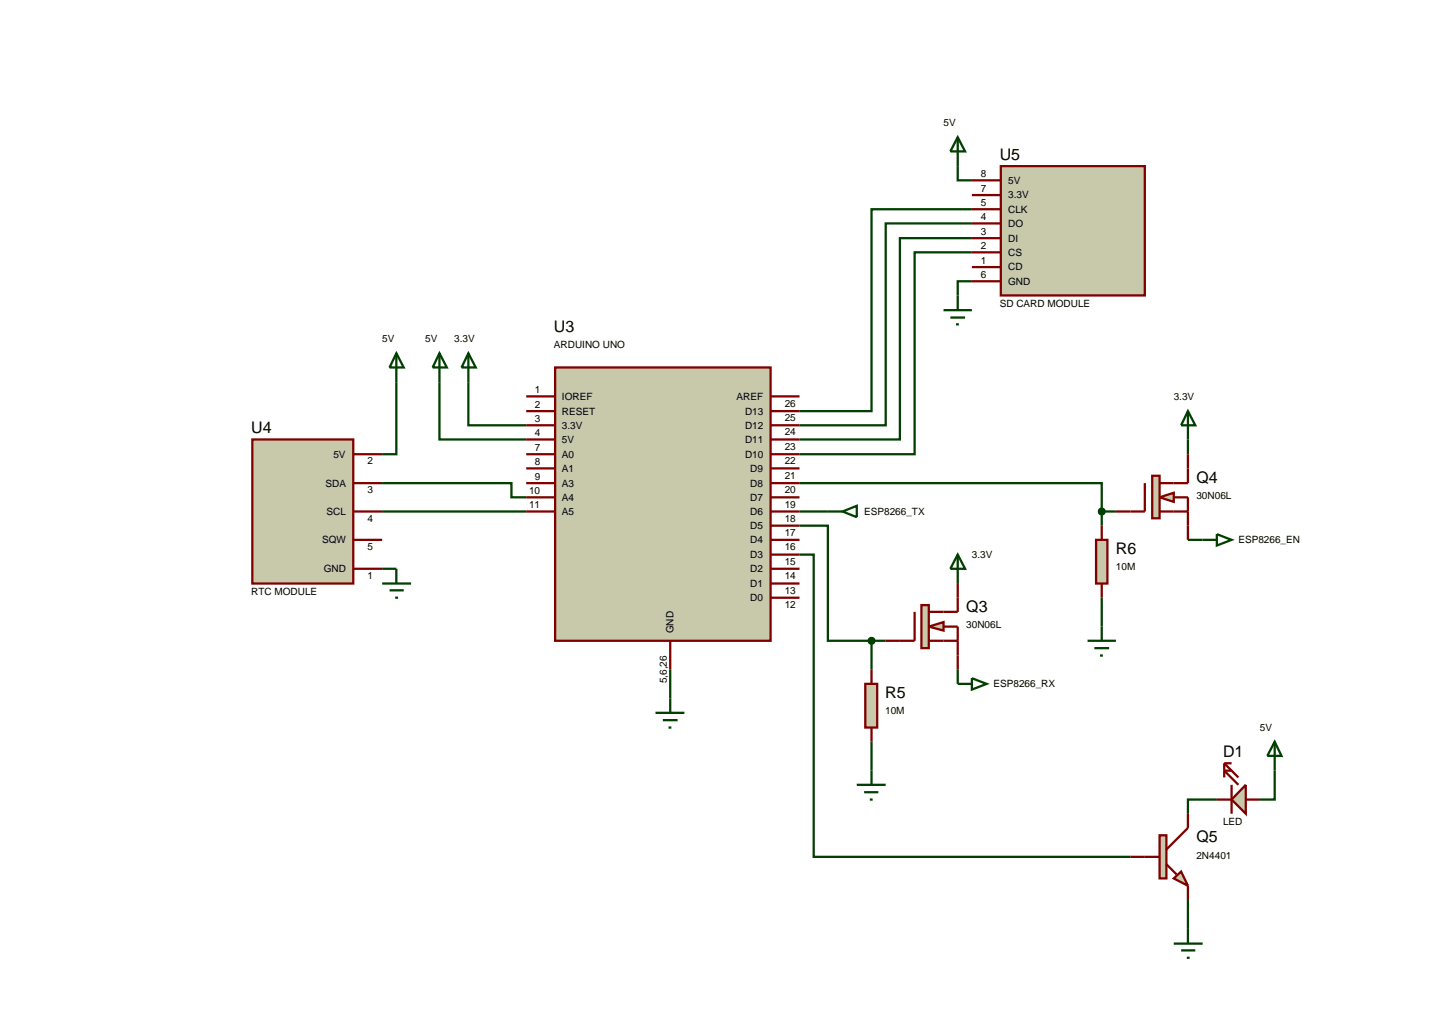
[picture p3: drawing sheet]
<svg xmlns="http://www.w3.org/2000/svg" width="257mm" height="180mm" viewBox="0 0 257 180" stroke-linecap="round" stroke-linejoin="round" font-family="sans-serif">
<g fill="none" stroke="#004000" stroke-width=".4">
<path d="M168.9 29.3v2.5h2.5M171.4 39.4h-15.2v35.6h-15.2M171.4 36.9h-17.7v35.6h-12.7M171.4 42h-12.7v35.5h-17.7M171.4 44.5h-10.1v35.6h-20.3M171.4 49.6h-2.5v2.5M69.9 67.4v12.7h-2.5M77.5 67.4v10.1h15.3M82.6 67.4v7.6h10.2M209.5 77.5v2.6M67.4 85.2h22.8v2.5h2.6M67.4 90.2h25.4"/>
<path d="M141 92.7h5v20.3h7.7M141 85.2h53.3v5M141 97.8h2.5v53.3h55.9M141 90.2h5M194.3 90.2v2.5M194.3 90.2h2.5M209.5 95.2h2.6M67.4 100.3h2.5M118.2 118.1v5.1M153.7 113v5.1M153.7 113h2.5M168.9 118.1v2.5"/>
<path d="M194.3 105.4v5.1M153.7 130.8v5.1M224.8 135.9v5.1h-2.6M209.5 158.7v5.1M214.6 141h-5.1v2.5"/>
</g>
<path d="M97.9 64.8h38v48.2h-38z" fill="#c8c8aa" stroke="#800000" stroke-width=".4"/>
<g fill="none" stroke="#800000" stroke-width=".4">
<path d="M92.8 69.9h5.1M92.8 75h5.1M92.8 72.5h5.1M92.8 77.5h5.1M135.9 69.9h5.1M135.9 75h5.1M135.9 72.5h5.1M135.9 77.5h5.1M92.8 80.1h5.1M92.8 82.6h5.1M92.8 85.2h5.1M92.8 87.7h5.1"/>
<path d="M92.8 90.2h5.1M135.9 80.1h5.1M135.9 82.6h5.1M135.9 85.2h5.1M135.9 87.7h5.1M135.9 90.2h5.1M135.9 97.8h5.1M135.9 95.2h5.1M135.9 92.7h5.1M118.2 113v5.1M135.9 105.4h5.1M135.9 102.9h5.1"/>
<path d="M135.9 100.3h5.1"/>
</g>
<g fill="#c8c8aa" stroke="#800000" stroke-width=".4">
<path d="M163.8 110.5l2.6-.8v1.5z"/>
<path d="M162.5 106.7h1.3v7.6h-1.3z"/>
</g>
<path d="M161.3 107.9v5.1h-5.1M163.8 113h5.1M166.4 110.5h2.5v7.6M168.9 102.9v5h-5.1" fill="none" stroke="#800000" stroke-width=".4"/>
<path d="M152.6 120.6h2.1v7.7h-2.1z" fill="#c8c8aa" stroke="#800000" stroke-width=".4"/>
<path d="M153.7 118.1v2.5M153.7 128.3v2.5" fill="none" stroke="#800000" stroke-width=".4"/>
<path d="M151.1 138.4h5.1M152.4 139.7h2.5M153.7 135.9v2.5M153.4 141h.5" fill="none" stroke="#004000" stroke-width=".4"/>
<g fill="#c8c8aa" stroke="#800000" stroke-width=".4">
<path d="M204.5 87.7l2.5-.8v1.6z"/>
<path d="M203.2 83.9h1.3v7.5h-1.3z"/>
</g>
<path d="M201.9 85.2v5h-5.1M204.5 90.2h5M207 87.7h2.5v7.5M209.5 80.1v5.1h-5" fill="none" stroke="#800000" stroke-width=".4"/>
<path d="M191.8 113h5M193 114.3h2.6M194 115.6h.5M194.3 110.5v2.5" fill="none" stroke="#004000" stroke-width=".4"/>
<path d="M193.3 95.2h2v7.7h-2z" fill="#c8c8aa" stroke="#800000" stroke-width=".4"/>
<path d="M194.3 92.7v2.5M194.3 102.9v2.5" fill="none" stroke="#800000" stroke-width=".4"/>
<g fill="none" stroke="#004000" stroke-width=".4">
<path d="M77.5 62.3l1.3 2.5h-2.5zM77.5 62.3v5.1M82.6 62.3l1.3 2.5h-2.5zM82.6 62.3v5.1M209.5 72.5l1.3 2.5h-2.5zM209.5 72.5v5M146 90.2h2.6M148.6 90.2l2.5-1v2zM168.9 97.8l1.3 2.5h-2.6zM168.9 97.8v5.1M212.1 95.2h2.5M214.6 94.2l2.6 1-2.6 1z"/>
<path d="M171.4 119.6l2.6 1-2.6 1zM168.9 120.6h2.5"/>
</g>
<path d="M153.3 112.7l.4-.2-.5 .5zM153.7 112.5l.4 .2 .1 .3zM154.2 113l-.2 .4-.3 .1zM153.2 113l.5 .5-.3-.1z" fill="#004000" stroke="#004000" stroke-width=".4"/>
<path d="M153.7 112.5l.5 .5-.5 .5-.5-.5z" fill="#004000"/>
<path d="M69.9 62.3l1.3 2.5h-2.5zM69.9 62.3v5.1M67.4 102.9h5.1M68.7 104.1h2.5M69.7 105.4h.5M69.9 100.3v2.6M115.6 125.7h5.1M116.9 127h2.6M117.9 128.3h.5M118.2 123.2v2.5" fill="none" stroke="#004000" stroke-width=".4"/>
<path d="M44.5 77.5h17.8v25.4h-17.8z" fill="#c8c8aa" stroke="#800000" stroke-width=".4"/>
<path d="M62.3 90.2h5.1M62.3 85.2h5.1M62.3 80.1h5.1M62.3 95.2h5.1M62.3 100.3h5.1" fill="none" stroke="#800000" stroke-width=".4"/>
<path d="M176.5 29.3h25.4v22.8h-25.4z" fill="#c8c8aa" stroke="#800000" stroke-width=".4"/>
<path d="M171.4 31.8h5.1M171.4 34.4h5.1M171.4 39.4h5.1M171.4 36.9h5.1M171.4 42h5.1M171.4 44.5h5.1M171.4 47.1h5.1M171.4 49.6h5.1" fill="none" stroke="#800000" stroke-width=".4"/>
<path d="M168.9 24.2l1.3 2.5h-2.6zM168.9 24.2v5.1M166.4 54.7h5M167.6 56h2.6M168.6 57.2h.5M168.9 52.1v2.6" fill="none" stroke="#004000" stroke-width=".4"/>
<path d="M193.9 89.9l.4-.2-.5 .5zM194.3 89.7l.4 .2 .1 .3zM194.3 90.7l.5-.5-.2 .4zM193.8 90.2l.5 .5-.3-.1z" fill="#004000" stroke="#004000" stroke-width=".4"/>
<path d="M193.8 90.2l.5-.5 .5 .5-.5 .5z" fill="#004000"/>
<path d="M219.7 138.4v5.1l-2.5-2.5z" fill="#c8c8aa" stroke="#800000" stroke-width=".4"/>
<path d="M215.9 134.6l2.5 2.5M215.9 134.6h1.3M215.9 134.6v2.5M217.2 138.4v5.1M217.2 135.9h-1.3l2.5 2.5M214.6 141h2.6M219.7 141h2.5" fill="none" stroke="#800000" stroke-width=".4"/>
<g fill="#c8c8aa" stroke="#800000" stroke-width=".4">
<path d="M207 154.9l1.3-1.2 1.2 2.5z"/>
<path d="M204.5 147.3h1.2v7.6h-1.2z"/>
</g>
<path d="M199.4 151.1h5.1M205.7 152.4l1.8 1.8M209.5 143.5v2.5l-3.8 3.8M209.5 156.2v2.5" fill="none" stroke="#800000" stroke-width=".4"/>
<path d="M224.8 130.8l1.2 2.5h-2.5zM224.8 130.8v5.1M207 166.4h5.1M208.3 167.6h2.5M209.3 168.9h.5M209.5 163.8v2.6" fill="none" stroke="#004000" stroke-width=".4"/>
<g font-size="2.8">
<text x="176.3" y="28.2">U5</text>
<text x="97.7" y="58.6">U3</text>
<text x="44.3" y="76.4">U4</text>
<text x="211" y="85.2">Q4</text>
<text x="196.8" y="97.8">R6</text>
<text x="170.4" y="108">Q3</text>
<text x="156.1" y="123.2">R5</text>
<text x="215.7" y="133.5">D1</text>
<text x="211" y="148.6">Q5</text>
</g>
<g font-size="1.8">
<text x="166.4" y="22.3">5V</text>
<text x="173" y="31.2">8</text>
<text x="173" y="33.8">7</text>
<text x="177.8" y="32.4">5V</text>
<text x="177.8" y="35">3.3V</text>
<text x="173" y="38.8">4</text>
<text x="173" y="36.3">5</text>
<text x="173" y="41.4">3</text>
<text x="177.8" y="40">DO</text>
<text x="177.8" y="37.5">CLK</text>
<text x="173" y="43.9">2</text>
<text x="173" y="46.5">1</text>
<text x="177.8" y="42.6">DI</text>
<text x="177.8" y="45.1">CS</text>
<text x="177.8" y="47.7">CD</text>
<text x="173" y="49">6</text>
<text x="177.8" y="50.2">GND</text>
<text x="176.3" y="54.2">SD CARD MODULE</text>
<text x="67.4" y="60.4">5V</text>
<text x="75" y="60.4">5V</text>
<text x="80.1" y="60.4">3.3V</text>
<text x="97.7" y="61.4">ARDUINO UNO</text>
<text x="94.3" y="69.3">1</text>
<text x="94.3" y="71.9">2</text>
<text x="99.1" y="70.5">IOREF</text>
<text x="129.9" y="70.5">AREF</text>
<text x="138.4" y="71.7">26</text>
<text x="207" y="70.5">3.3V</text>
<text x="94.3" y="74.4">3</text>
<text x="94.3" y="76.9">4</text>
<text x="99.1" y="75.6">3.3V</text>
<text x="99.1" y="73.1">RESET</text>
<text x="131.4" y="75.6">D12</text>
<text x="131.4" y="73.1">D13</text>
<text x="138.4" y="76.8">24</text>
<text x="138.4" y="74.3">25</text>
<text x="58.8" y="80.7">5V</text>
<text x="64.8" y="81.9">2</text>
<text x="94.3" y="79.5">7</text>
<text x="94.3" y="82">8</text>
<text x="99.1" y="80.7">A0</text>
<text x="99.1" y="78.1">5V</text>
<text x="99.1" y="83.2">A1</text>
<text x="131.4" y="80.7">D10</text>
<text x="131.4" y="78.1">D11</text>
<text x="132.3" y="83.2">D9</text>
<text x="138.4" y="81.9">22</text>
<text x="138.4" y="79.3">23</text>
<text x="57.4" y="85.8">SDA</text>
<text x="64.8" y="87">3</text>
<text x="93.3" y="87.1">10</text>
<text x="93.3" y="89.6">11</text>
<text x="94.3" y="84.6">9</text>
<text x="99.1" y="85.8">A3</text>
<text x="99.1" y="88.3">A4</text>
<text x="132.3" y="88.3">D7</text>
<text x="132.3" y="85.8">D8</text>
<text x="138.4" y="89.5">19</text>
<text x="138.4" y="87">20</text>
<text x="138.4" y="84.4">21</text>
<text x="211" y="88">30N06L</text>
<text x="56.8" y="95.8">SQW</text>
<text x="57.6" y="90.8">SCL</text>
<text x="64.8" y="92">4</text>
<text x="99.1" y="90.8">A5</text>
<text x="132.3" y="95.8">D4</text>
<text x="132.3" y="93.3">D5</text>
<text x="132.3" y="90.8">D6</text>
<text x="138.4" y="94.5">17</text>
<text x="138.4" y="92">18</text>
<text x="152.4" y="90.8">ESP8266_TX</text>
<text x="218.4" y="95.8">ESP8266_EN</text>
<text x="57.1" y="100.9">GND</text>
<text x="64.8" y="97">5</text>
<text x="132.3" y="100.9">D2</text>
<text x="132.3" y="98.4">D3</text>
<text x="138.4" y="99.6">15</text>
<text x="138.4" y="97">16</text>
<text x="171.4" y="98.4">3.3V</text>
<text x="196.8" y="100.6">10M</text>
<text x="44.3" y="104.9">RTC MODULE</text>
<text x="64.8" y="102.1">1</text>
<text x="132.3" y="106">D0</text>
<text x="132.3" y="103.5">D1</text>
<text x="138.4" y="107.2">12</text>
<text x="138.4" y="104.7">13</text>
<text x="138.4" y="102.1">14</text>
<text x="118.8" y="111.7" transform="rotate(-90 118.8 111.7)">GND</text>
<text x="170.4" y="110.8">30N06L</text>
<text x="117.6" y="120.5" transform="rotate(-90 117.6 120.5)">5,6,26</text>
<text x="156.1" y="126">10M</text>
<text x="175.2" y="121.2">ESP8266_RX</text>
<text x="222.2" y="128.9">5V</text>
<text x="215.7" y="145.5">LED</text>
<text x="211" y="151.4">2N4401</text>
</g>
</svg>
